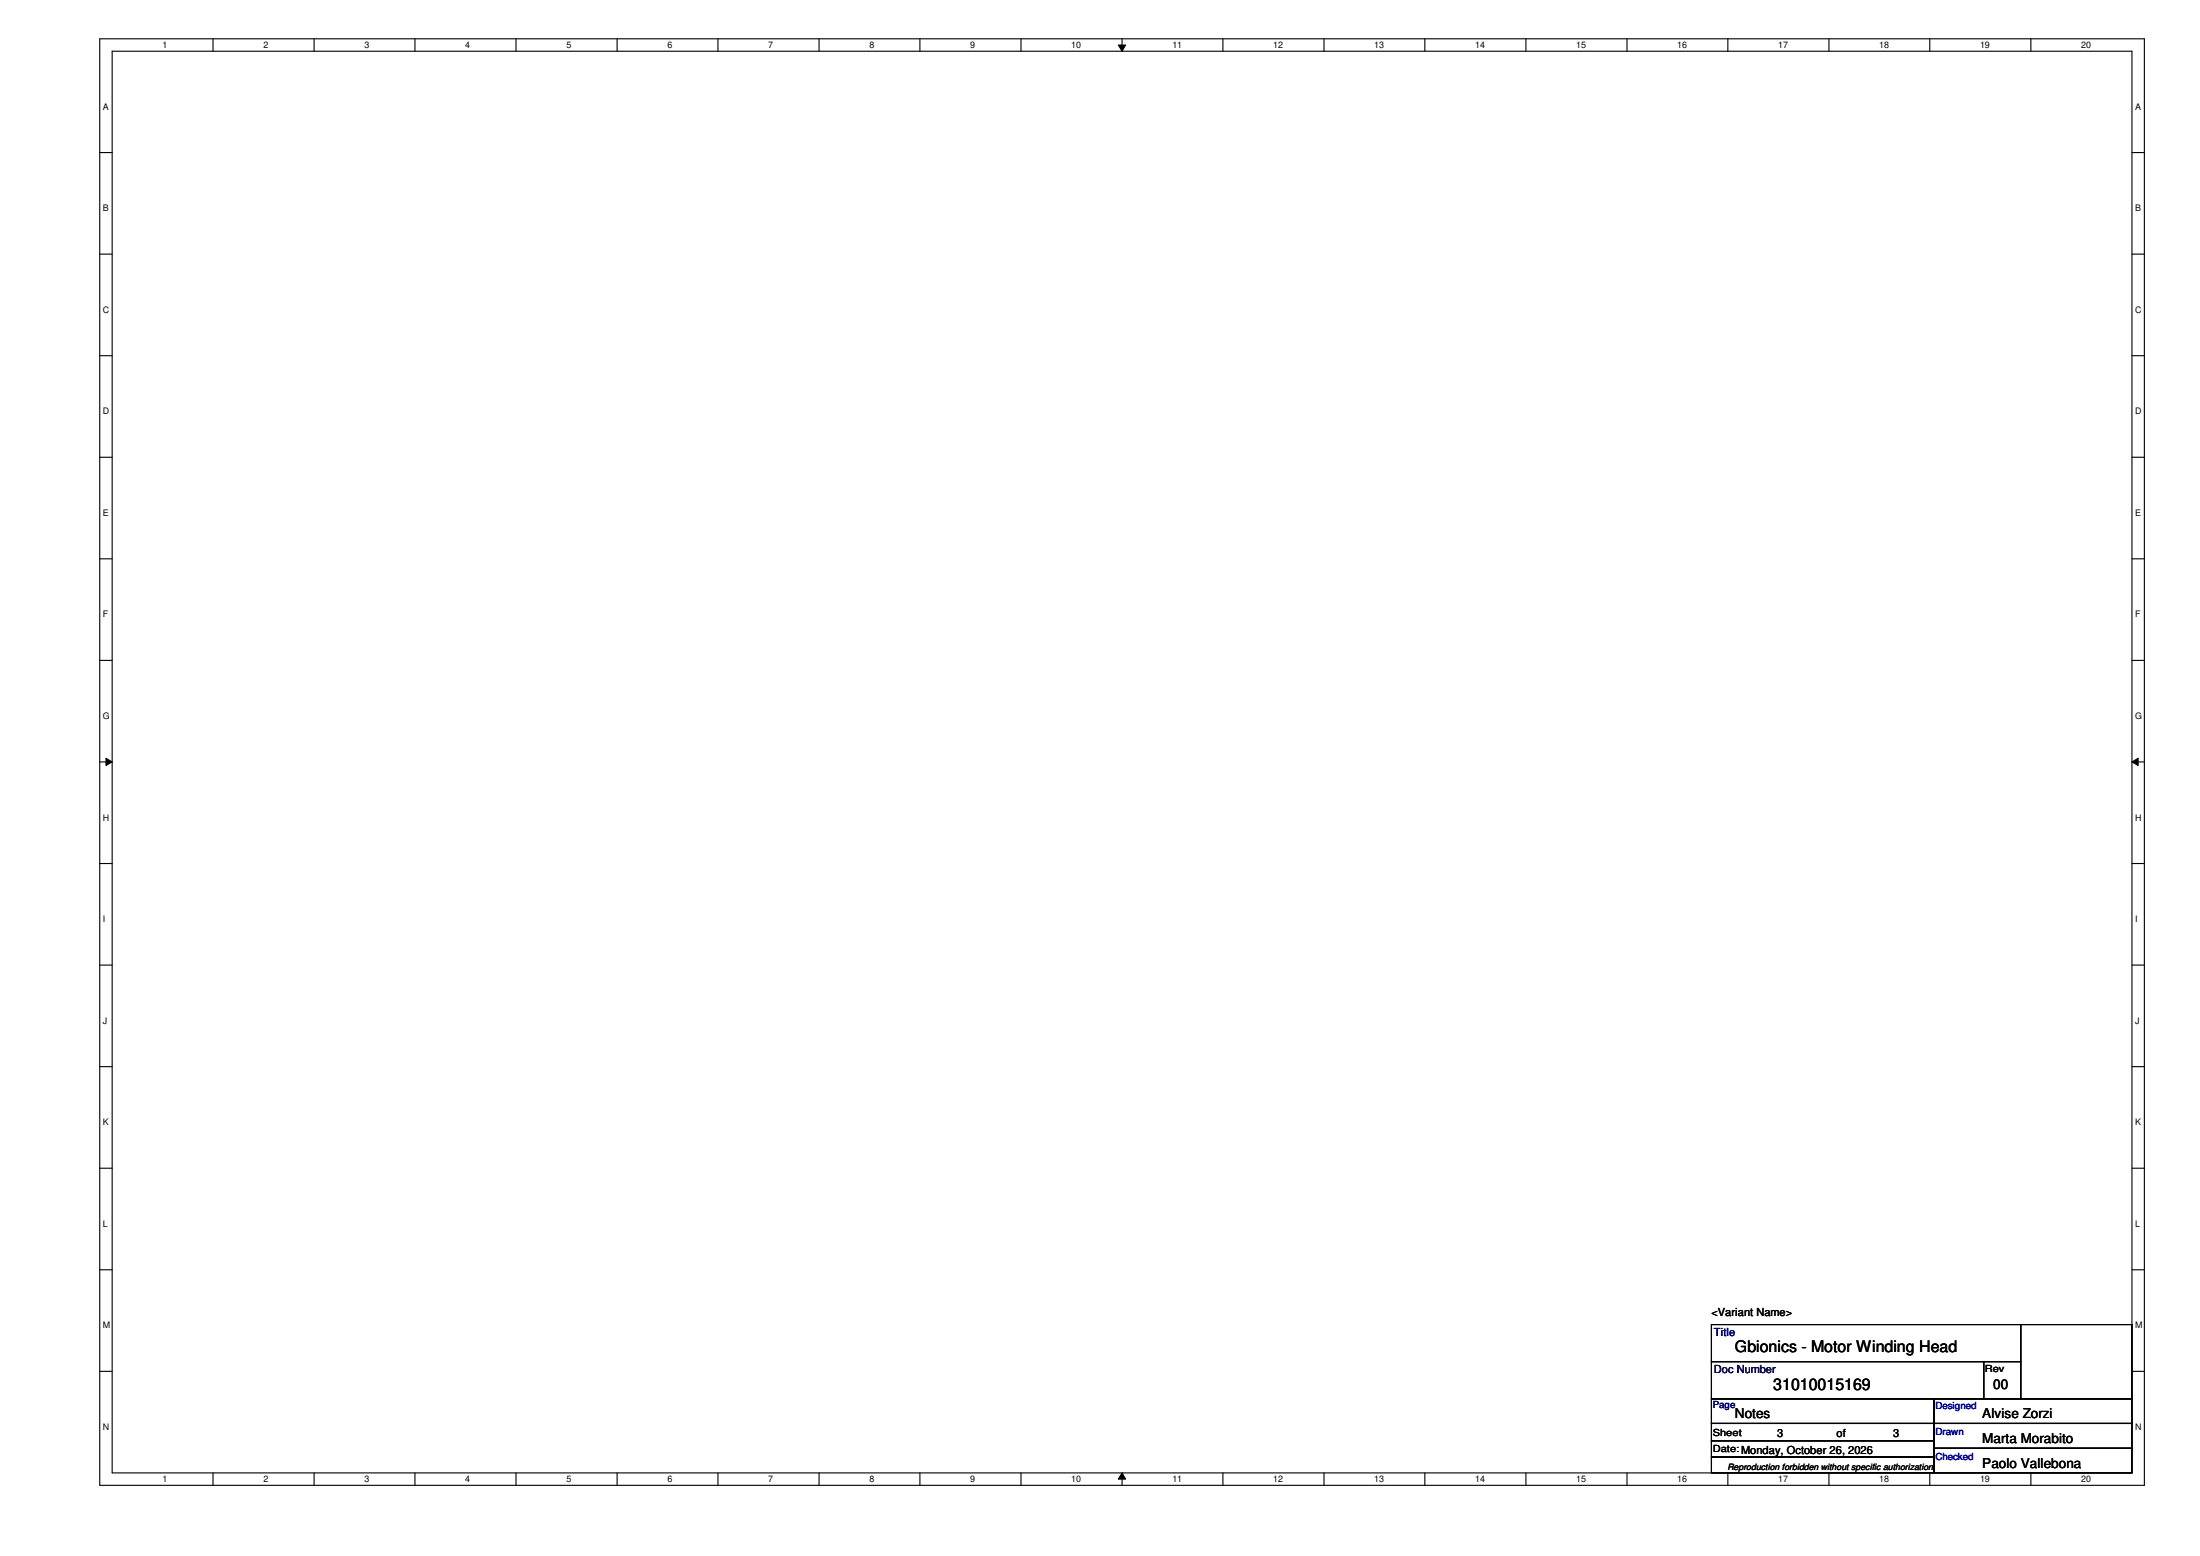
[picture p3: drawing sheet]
<svg xmlns="http://www.w3.org/2000/svg" width="420mm" height="297mm" viewBox="0 0 420 297" stroke-linecap="round" stroke-linejoin="round" font-family="sans-serif">
<path d="M19.1 7.4h390.4v276.1h-390.4zM21.4 9.8h385.8v271.4h-385.8z" fill="none" stroke="#000" stroke-width=".21"/>
<g fill="#fff">
<path d="M31 7.7h1v1.9h-1z"/>
<path d="M31 281.4h1v1.9h-1z"/>
</g>
<path d="M40.7 7.4v2.4M40.7 281.2v2.3" fill="none" stroke="#000" stroke-width=".21"/>
<g fill="#fff">
<path d="M50.3 7.7h.9v1.9h-.9z"/>
<path d="M50.3 281.4h.9v1.9h-.9z"/>
</g>
<path d="M60 7.4v2.4M60 281.2v2.3" fill="none" stroke="#000" stroke-width=".21"/>
<g fill="#fff">
<path d="M69.6 7.7h.9v1.9h-.9z"/>
<path d="M69.6 281.4h.9v1.9h-.9z"/>
</g>
<path d="M79.2 7.4v2.4M79.2 281.2v2.3" fill="none" stroke="#000" stroke-width=".21"/>
<g fill="#fff">
<path d="M88.9 7.7h.9v1.9h-.9z"/>
<path d="M88.9 281.4h.9v1.9h-.9z"/>
</g>
<path d="M98.6 7.4v2.4M98.6 281.2v2.3" fill="none" stroke="#000" stroke-width=".21"/>
<g fill="#fff">
<path d="M108.2 7.7h.9v1.9h-.9z"/>
<path d="M108.2 281.4h.9v1.9h-.9z"/>
</g>
<path d="M117.9 7.4v2.4M117.9 281.2v2.3" fill="none" stroke="#000" stroke-width=".21"/>
<g fill="#fff">
<path d="M127.5 7.7h.9v1.9h-.9z"/>
<path d="M127.5 281.4h.9v1.9h-.9z"/>
</g>
<path d="M137.1 7.4v2.4M137.1 281.2v2.3" fill="none" stroke="#000" stroke-width=".21"/>
<g fill="#fff">
<path d="M146.7 7.7h1v1.9h-1z"/>
<path d="M146.7 281.4h1v1.9h-1z"/>
</g>
<path d="M156.4 7.4v2.4M156.4 281.2v2.3" fill="none" stroke="#000" stroke-width=".21"/>
<g fill="#fff">
<path d="M166 7.7h1v1.9h-1z"/>
<path d="M166 281.4h1v1.9h-1z"/>
</g>
<path d="M175.7 7.4v2.4M175.7 281.2v2.3" fill="none" stroke="#000" stroke-width=".21"/>
<g fill="#fff">
<path d="M185.3 7.7h.9v1.9h-.9z"/>
<path d="M185.3 281.4h.9v1.9h-.9z"/>
</g>
<path d="M195 7.4v2.4M195 281.2v2.3" fill="none" stroke="#000" stroke-width=".21"/>
<g fill="#fff">
<path d="M204.6 7.7h1.9v1.9h-1.9z"/>
<path d="M204.6 281.4h1.9v1.9h-1.9z"/>
</g>
<path d="M214.3 7.4v2.4M214.3 281.2v2.3" fill="none" stroke="#000" stroke-width=".21"/>
<path d="M213.6 8.6h1.4l-.7 1.2zM214.3 281.2l.7 1.2h-1.4z" fill="#000"/>
<path d="M213.6 8.6h1.4l-.7 1.2zM214.3 281.2l.7 1.2h-1.4z" fill="none" stroke="#000" stroke-width=".19"/>
<g fill="#fff">
<path d="M223.9 7.7h1.9v1.9h-1.9z"/>
<path d="M223.9 281.4h1.9v1.9h-1.9z"/>
</g>
<path d="M233.6 7.4v2.4M233.6 281.2v2.3" fill="none" stroke="#000" stroke-width=".21"/>
<g fill="#fff">
<path d="M243.2 7.7h1.8v1.9h-1.8z"/>
<path d="M243.2 281.4h1.8v1.9h-1.8z"/>
</g>
<path d="M252.9 7.4v2.4M252.9 281.2v2.3" fill="none" stroke="#000" stroke-width=".21"/>
<g fill="#fff">
<path d="M262.5 7.7h1.8v1.9h-1.8z"/>
<path d="M262.5 281.4h1.8v1.9h-1.8z"/>
</g>
<path d="M272.1 7.4v2.4M272.1 281.2v2.3" fill="none" stroke="#000" stroke-width=".21"/>
<g fill="#fff">
<path d="M281.7 7.7h1.9v1.9h-1.9z"/>
<path d="M281.7 281.4h1.9v1.9h-1.9z"/>
</g>
<path d="M291.4 7.4v2.4M291.4 281.2v2.3" fill="none" stroke="#000" stroke-width=".21"/>
<g fill="#fff">
<path d="M301 7.7h1.9v1.9h-1.9z"/>
<path d="M301 281.4h1.9v1.9h-1.9z"/>
</g>
<path d="M310.7 7.4v2.4M310.7 281.2v2.3" fill="none" stroke="#000" stroke-width=".21"/>
<g fill="#fff">
<path d="M320.3 7.7h1.9v1.9h-1.9z"/>
<path d="M320.3 281.4h1.9v1.9h-1.9z"/>
</g>
<path d="M330 7.4v2.4M330 281.2v2.3" fill="none" stroke="#000" stroke-width=".21"/>
<g fill="#fff">
<path d="M339.6 7.7h1.9v1.9h-1.9z"/>
<path d="M339.6 281.4h1.9v1.9h-1.9z"/>
</g>
<path d="M349.3 7.4v2.4M349.3 281.2v2.3" fill="none" stroke="#000" stroke-width=".21"/>
<g fill="#fff">
<path d="M358.9 7.7h1.9v1.9h-1.9z"/>
<path d="M358.9 281.4h1.9v1.9h-1.9z"/>
</g>
<path d="M368.6 7.4v2.4M368.6 281.2v2.3" fill="none" stroke="#000" stroke-width=".21"/>
<g fill="#fff">
<path d="M378.2 7.7h1.8v1.9h-1.8z"/>
<path d="M378.2 281.4h1.8v1.9h-1.8z"/>
</g>
<path d="M387.9 7.4v2.4M387.9 281.2v2.3" fill="none" stroke="#000" stroke-width=".21"/>
<g fill="#fff">
<path d="M397.5 7.7h1.8v1.9h-1.8z"/>
<path d="M397.5 281.4h1.8v1.9h-1.8z"/>
<path d="M19.6 19.4h1.2v1.9h-1.2z"/>
<path d="M407.8 19.4h1.1v1.9h-1.1z"/>
<path d="M19.6 38.8h1.2v1.9h-1.2z"/>
<path d="M407.8 38.8h1.1v1.9h-1.1z"/>
</g>
<path d="M19.1 29.1h2.3M407.2 29.1h2.3" fill="none" stroke="#000" stroke-width=".21"/>
<g fill="#fff">
<path d="M19.6 58.2h1.3v1.9h-1.3z"/>
<path d="M407.8 58.2h1.2v1.9h-1.2z"/>
</g>
<path d="M19.1 48.5h2.3M407.2 48.5h2.3" fill="none" stroke="#000" stroke-width=".21"/>
<g fill="#fff">
<path d="M19.6 77.6h1.3v1.9h-1.3z"/>
<path d="M407.8 77.6h1.2v1.9h-1.2z"/>
</g>
<path d="M19.1 67.9h2.3M407.2 67.9h2.3" fill="none" stroke="#000" stroke-width=".21"/>
<g fill="#fff">
<path d="M19.6 96.9h1.2v1.9h-1.2z"/>
<path d="M407.8 96.9h1.1v1.9h-1.1z"/>
</g>
<path d="M19.1 87.3h2.3M407.2 87.3h2.3" fill="none" stroke="#000" stroke-width=".21"/>
<g fill="#fff">
<path d="M19.6 116.3h1.1v1.9h-1.1z"/>
<path d="M407.8 116.3h1v1.9h-1z"/>
</g>
<path d="M19.1 106.7h2.3M407.2 106.7h2.3" fill="none" stroke="#000" stroke-width=".21"/>
<g fill="#fff">
<path d="M19.6 135.7h1.4v1.9h-1.4z"/>
<path d="M407.8 135.7h1.3v1.9h-1.3z"/>
</g>
<path d="M19.1 126.1h2.3M407.2 126.1h2.3" fill="none" stroke="#000" stroke-width=".21"/>
<g fill="#fff">
<path d="M19.6 155.1h1.3v1.9h-1.3z"/>
<path d="M407.8 155.1h1.2v1.9h-1.2z"/>
</g>
<path d="M19.1 145.5h2.3M407.2 145.5h2.3" fill="none" stroke="#000" stroke-width=".21"/>
<path d="M20.2 144.7l1.2 .8-1.2 .6zM407.2 145.5l1.1-.8v1.4z" fill="#000"/>
<path d="M20.2 144.7l1.2 .8-1.2 .6zM407.2 145.5l1.1-.8v1.4z" fill="none" stroke="#000" stroke-width=".19"/>
<g fill="#fff">
<path d="M19.6 174.5h.5v1.9h-.5z"/>
<path d="M407.8 174.5h.4v1.9h-.4z"/>
</g>
<path d="M19.1 164.8h2.3M407.2 164.8h2.3" fill="none" stroke="#000" stroke-width=".21"/>
<g fill="#fff">
<path d="M19.6 193.9h.9v1.9h-.9z"/>
<path d="M407.8 193.9h.8v1.9h-.8z"/>
</g>
<path d="M19.1 184.2h2.3M407.2 184.2h2.3" fill="none" stroke="#000" stroke-width=".21"/>
<g fill="#fff">
<path d="M19.6 213.3h1.2v1.9h-1.2z"/>
<path d="M407.8 213.3h1.1v1.9h-1.1z"/>
</g>
<path d="M19.1 203.6h2.3M407.2 203.6h2.3" fill="none" stroke="#000" stroke-width=".21"/>
<g fill="#fff">
<path d="M19.6 232.7h1v1.9h-1z"/>
<path d="M407.8 232.7h.9v1.9h-.9z"/>
</g>
<path d="M19.1 223h2.3M407.2 223h2.3" fill="none" stroke="#000" stroke-width=".21"/>
<g fill="#fff">
<path d="M19.6 252.1h1.4v1.9h-1.4z"/>
<path d="M407.8 252.1h1.4v1.9h-1.4z"/>
</g>
<path d="M19.1 242.4h2.3M407.2 242.4h2.3" fill="none" stroke="#000" stroke-width=".21"/>
<g fill="#fff">
<path d="M19.6 271.4h1.3v1.9h-1.3z"/>
<path d="M407.8 271.4h1.2v1.9h-1.2z"/>
</g>
<g fill="none" stroke="#000" stroke-width=".21">
<path d="M326.9 252.9h59v7h-59zM326.9 259.9h51.9v7.1h-51.9zM378.8 259.9h7.1v7.1h-7.1zM385.9 252.9h21.3v14.1h-21.3zM19.1 261.8h2.3M326.9 267h42.5v4.7h-42.5zM326.9 275h42.5v3.1h-42.5zM326.9 278.1h42.5v3.1h-42.5zM326.9 271.7h42.5v3.3h-42.5zM369.4 267h37.8v4.7h-37.8zM369.4 271.7h37.8v4.8h-37.8zM369.4 276.5h37.8v4.7h-37.8z"/>
<path d="M407.2 261.8h2.3"/>
</g>
<g font-size="3">
<text x="331.3" y="258.2">Gbionics - Motor Winding Head</text>
<text x="338.7" y="265.3">31010015169</text>
</g>
<g font-size="2.6">
<text x="380.7" y="265.1">00</text>
<text x="331.3" y="270.8">Notes</text>
<text x="378.6" y="270.8">Alvise Zorzi</text>
<text x="378.6" y="275.5">Marta Morabito</text>
<text x="378.6" y="280.2">Paolo Vallebona</text>
</g>
<g font-size="2.1">
<text x="326.9" y="251.2">&lt;Variant Name&gt;</text>
<text x="339.4" y="274.4">3</text>
<text x="350.7" y="274.4">of</text>
<text x="361.6" y="274.4">3</text>
</g>
<text font-size="2.1" fill="#000080" x="327.3" y="255">Title</text>
<text font-size="2.1" fill="#000040" x="327.3" y="262.1">Doc Number</text>
<g font-size="1.9">
<text x="379.1" y="261.9">Rev</text>
<text x="327.1" y="274.2">Sheet</text>
<text x="327.1" y="277.2">Date:Monday, October 26, 2026</text>
</g>
<text font-size="1.9" fill="#000080" x="327.1" y="268.7">Page</text>
<g font-size="1.9" fill="#0000a0">
<text x="369.6" y="268.9">Designed</text>
<text x="369.6" y="273.9">Drawn</text>
<text x="369.6" y="278.6">Checked</text>
</g>
<g font-size="1.7">
<text x="31" y="9.2">1</text>
<text x="50.3" y="9.2">2</text>
<text x="69.6" y="9.2">3</text>
<text x="88.9" y="9.2">4</text>
<text x="108.2" y="9.2">5</text>
<text x="127.5" y="9.2">6</text>
<text x="146.7" y="9.2">7</text>
<text x="166" y="9.2">8</text>
<text x="185.3" y="9.2">9</text>
<text x="204.6" y="9.2">10</text>
<text x="223.9" y="9.2">11</text>
<text x="243.2" y="9.2">12</text>
<text x="262.5" y="9.2">13</text>
<text x="281.7" y="9.2">14</text>
<text x="301" y="9.2">15</text>
<text x="320.3" y="9.2">16</text>
<text x="339.6" y="9.2">17</text>
<text x="358.9" y="9.2">18</text>
<text x="378.2" y="9.2">19</text>
<text x="397.5" y="9.2">20</text>
<text x="19.6" y="21">A</text>
<text x="407.8" y="21">A</text>
<text x="19.6" y="40.3">B</text>
<text x="407.8" y="40.3">B</text>
<text x="19.6" y="59.7">C</text>
<text x="407.8" y="59.7">C</text>
<text x="19.6" y="79.1">D</text>
<text x="407.8" y="79.1">D</text>
<text x="19.6" y="98.5">E</text>
<text x="407.8" y="98.5">E</text>
<text x="19.6" y="117.9">F</text>
<text x="407.8" y="117.9">F</text>
<text x="19.6" y="137.2">G</text>
<text x="407.8" y="137.2">G</text>
<text x="19.6" y="156.6">H</text>
<text x="407.8" y="156.6">H</text>
<text x="19.6" y="176">I</text>
<text x="407.8" y="176">I</text>
<text x="19.6" y="195.4">J</text>
<text x="407.8" y="195.4">J</text>
<text x="19.6" y="214.8">K</text>
<text x="407.8" y="214.8">K</text>
<text x="19.6" y="234.2">L</text>
<text x="407.8" y="234.2">L</text>
<text x="19.6" y="253.6">M</text>
<text x="407.8" y="253.6">M</text>
<text x="19.6" y="273">N</text>
<text x="407.8" y="273">N</text>
<text x="329.9" y="280.6">Reproduction forbidden without specific authorization</text>
<text x="31" y="283">1</text>
<text x="50.3" y="283">2</text>
<text x="69.6" y="283">3</text>
<text x="88.9" y="283">4</text>
<text x="108.2" y="283">5</text>
<text x="127.5" y="283">6</text>
<text x="146.7" y="283">7</text>
<text x="166" y="283">8</text>
<text x="185.3" y="283">9</text>
<text x="204.6" y="283">10</text>
<text x="223.9" y="283">11</text>
<text x="243.2" y="283">12</text>
<text x="262.5" y="283">13</text>
<text x="281.7" y="283">14</text>
<text x="301" y="283">15</text>
<text x="320.3" y="283">16</text>
<text x="339.6" y="283">17</text>
<text x="358.9" y="283">18</text>
<text x="378.2" y="283">19</text>
<text x="397.5" y="283">20</text>
</g>
</svg>
